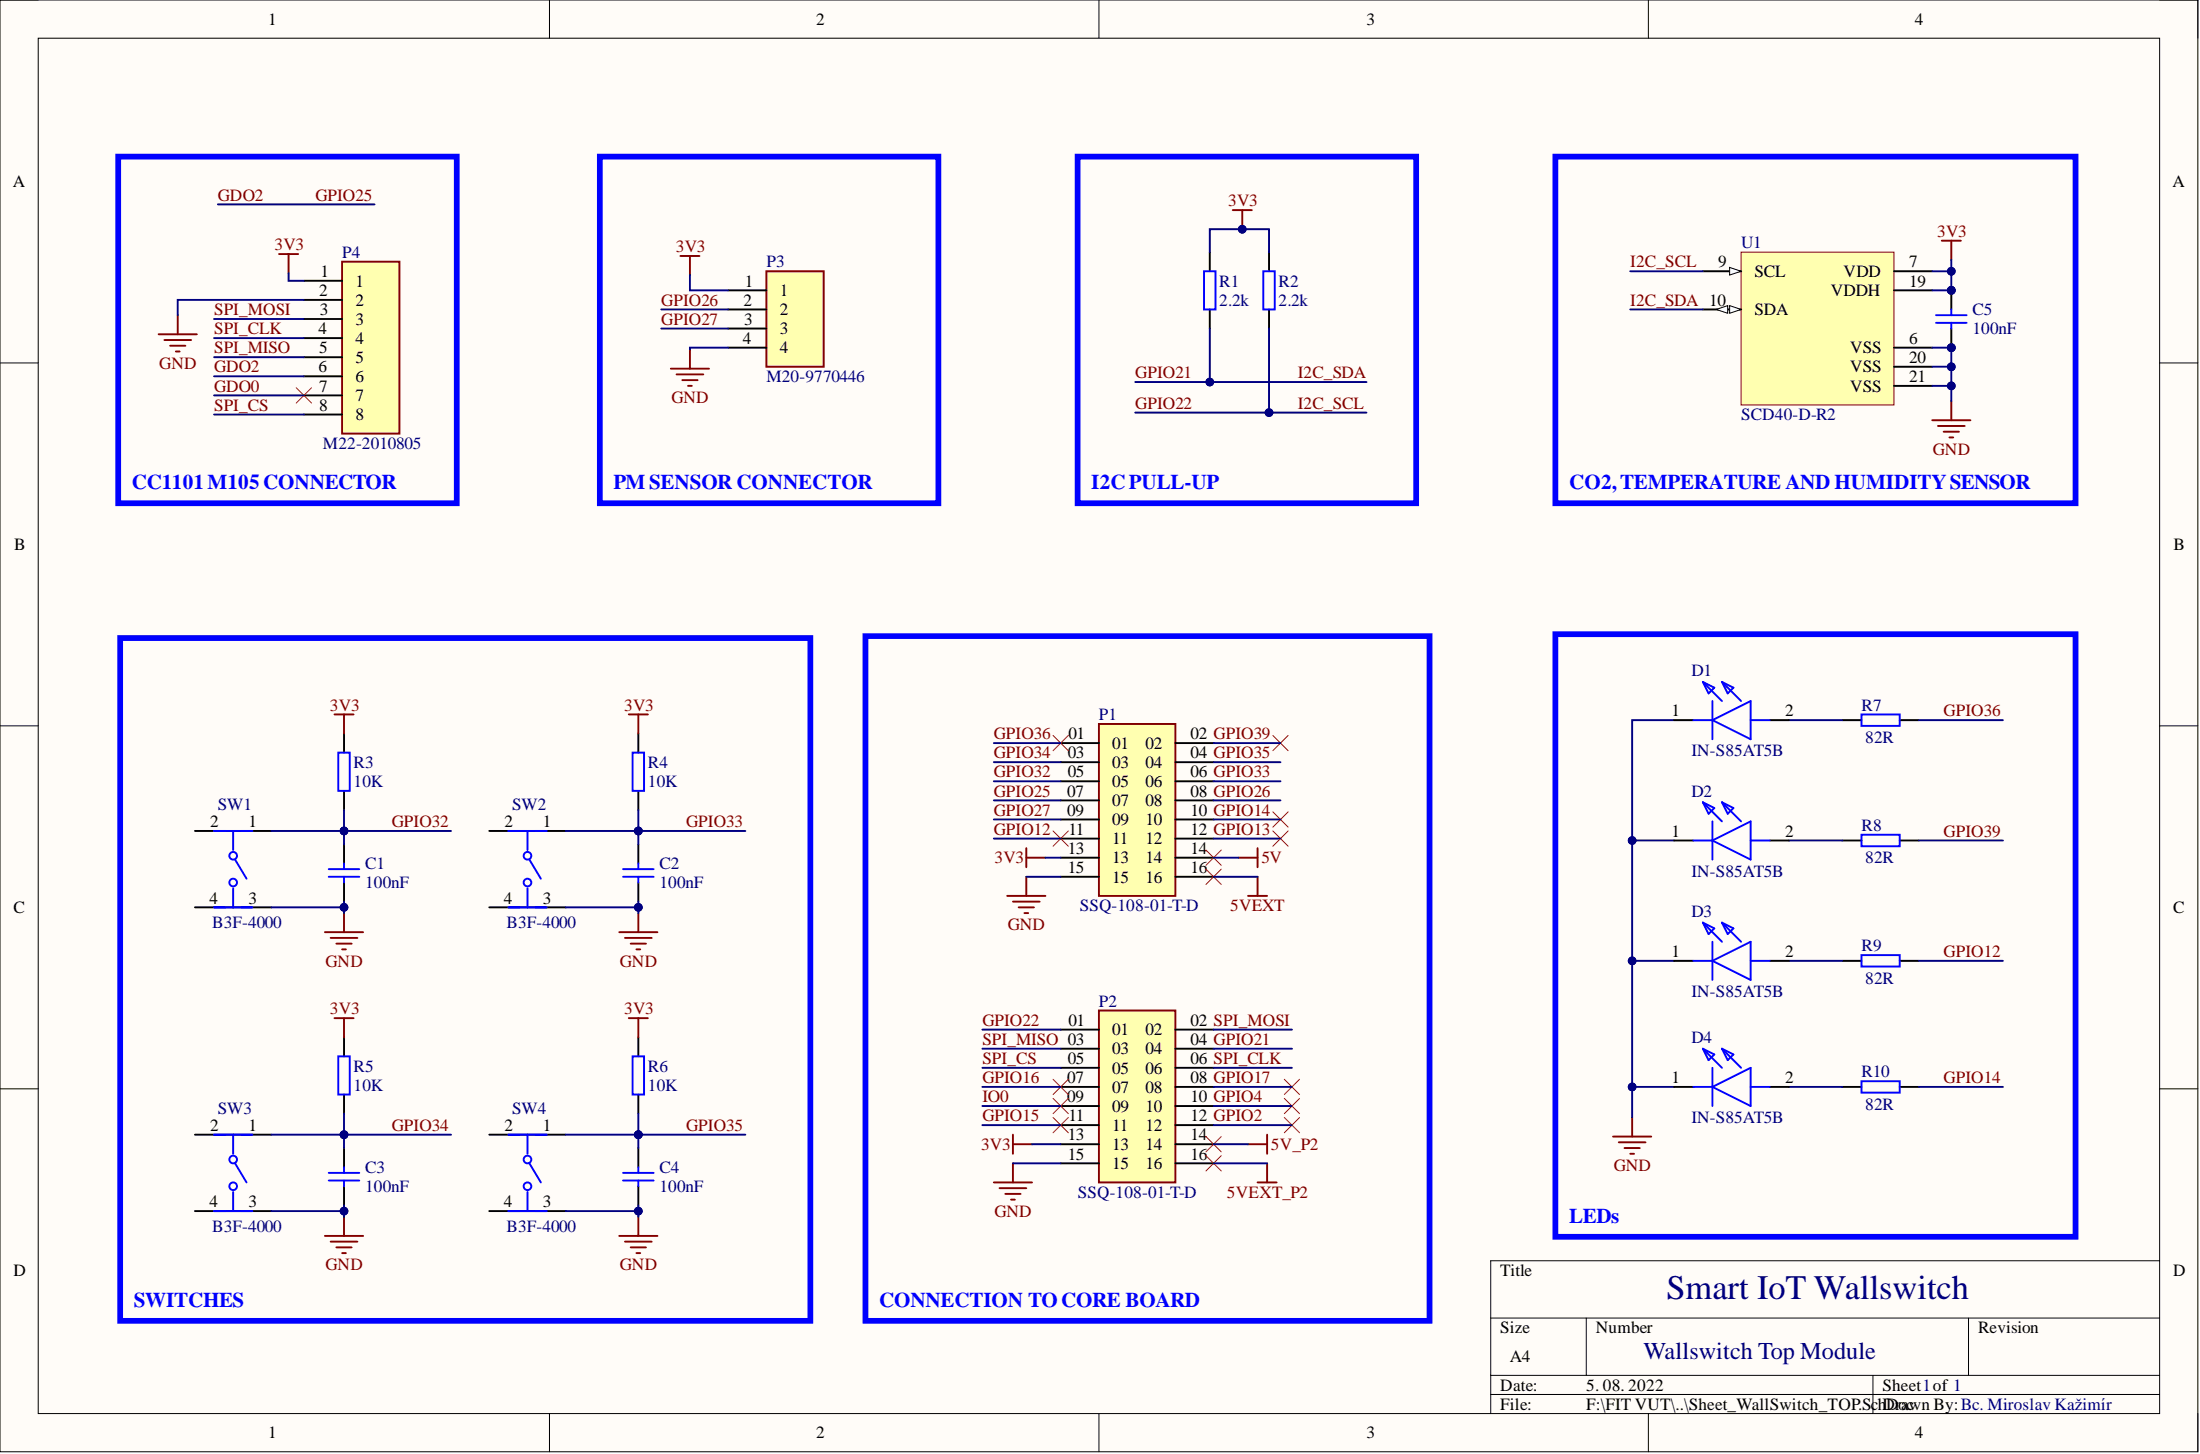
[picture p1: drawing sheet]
# Altium project WallSwitch_Top.PrjPcb
1 sheet, 28 parts. Net scope: global (net labels, ports and power ports of the same name join across sheets).
Board file: PCB_WallSwitch_TOP.PcbDoc

## Sheet Sheet_WallSwitch_TOP.SchDoc: Smart IoT Wallswitch
size A4; DrawnBy: Bc. Miroslav Kažimír; DocumentNumber: Wallswitch Top Module; SheetNumber: 1; SheetTotal: 1

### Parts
C1  Capacitance: 100nF  [FP-C0805C-DN-IPC_A]  (hidden comment: C0805C104K5RAC7411)
C2  Capacitance: 100nF  [FP-C0805C-DN-IPC_A]  (hidden comment: C0805C104K5RAC7411)
C3  Capacitance: 100nF  [FP-C0805C-DN-IPC_A]  (hidden comment: C0805C104K5RAC7411)
C4  Capacitance: 100nF  [FP-C0805C-DN-IPC_A]  (hidden comment: C0805C104K5RAC7411)
C5  Capacitance: 100nF  [FP-C0805C-DN-IPC_A]  (hidden comment: C0805C104K5RAC7411)
D1  IN-S85AT5B  [LEDC2012X110N]
D2  IN-S85AT5B  [LEDC2012X110N]
D3  IN-S85AT5B  [LEDC2012X110N]
D4  IN-S85AT5B  [LEDC2012X110N]
P1  SSQ-108-01-T-D  [SAMTEC_SSQ-108-XX-X-D]
P2  SSQ-108-01-T-D  [SAMTEC_SSQ-108-XX-X-D]
P3  M20-9770446  [HDRV4W64P0X254_1X4_1016X254X834P]
P4  M22-2010805  [HDRV8W60P0X200_1X8_1600X200X525P]
R1  Resistance: 2.2k  [RCC1206_e3]  (hidden comment: RCC12062K20FKEA)
R2  Resistance: 2.2k  [RCC1206_e3]  (hidden comment: RCC12062K20FKEA)
R3  Resistance: 10K  [RESC2012X70N]  (hidden comment: ERJ-UP6J103V)
R4  Resistance: 10K  [RESC2012X70N]  (hidden comment: ERJ-UP6J103V)
R5  Resistance: 10K  [RESC2012X70N]  (hidden comment: ERJ-UP6J103V)
R6  Resistance: 10K  [RESC2012X70N]  (hidden comment: ERJ-UP6J103V)
R7  Resistance: 82R  [FP-ESR10-IPC_A]  (hidden comment: ESR10EZPJ820)
R8  Resistance: 82R  [FP-ESR10-IPC_A]  (hidden comment: ESR10EZPJ820)
R9  Resistance: 82R  [FP-ESR10-IPC_A]  (hidden comment: ESR10EZPJ820)
R10  Resistance: 82R  [FP-ESR10-IPC_A]  (hidden comment: ESR10EZPJ820)
SW1  B3F-4000  [FP-B3F-4000-MFG]
SW2  B3F-4000  [FP-B3F-4000-MFG]
SW3  B3F-4000  [FP-B3F-4000-MFG]
SW4  B3F-4000  [FP-B3F-4000-MFG]
U1  SCD40-D-R2  [SCD4x]

### Blocks framed on the sheet
CC1101 M105 CONNECTOR: P4
PM SENSOR CONNECTOR: P3
I2C PULL-UP: R1 R2
CO2, TEMPERATURE AND HUMIDITY SENSOR: C5 U1
SWITCHES: C1-C4 R3-R6 SW1-SW4
CONNECTION TO CORE BOARD: P1 P2
LEDs: D1-D4 R7-R10

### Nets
3V3: C5.1 P1.13 P2.13 P3.1 P4.1 R1.2 R2.2 R3.1 R4.1 R5.1 R6.1 U1.7(VDD) U1.19(VDDH)
5V: P1.14
5V_P2: P2.14
5VEXT: P1.16
5VEXT_P2: P2.16
GND: C1.2 C2.2 C3.2 C4.2 C5.2 D1.1(K) D2.1(K) D3.1(K) D4.1(K) P1.15 P2.15 P3.4 P4.2 SW1.3 SW2.3 SW3.3 SW4.3 U1.6(VSS) U1.20(VSS) U1.21(VSS)
GDO0: P4.7
GDO2: P1.07 P4.6  [also labelled GPIO25]
GPIO2: P2.12
GPIO4: P2.10
GPIO12: P1.11 R9.2
GPIO13: P1.12
GPIO14: P1.10 R10.2
GPIO15: P2.11
GPIO16: P2.07
GPIO17: P2.08
GPIO21: P2.04 R1.1 U1.10(SDA)  [also labelled I2C_SDA]
GPIO22: P2.01 R2.1 U1.9(SCL)  [also labelled I2C_SCL]
GPIO26: P1.08 P3.2
GPIO27: P1.09 P3.3
GPIO32: C1.1 P1.05 R3.2 SW1.1
GPIO33: C2.1 P1.06 R4.2 SW2.1
GPIO34: C3.1 P1.03 R5.2 SW3.1
GPIO35: C4.1 P1.04 R6.2 SW4.1
GPIO36: P1.01 R7.2
GPIO39: P1.02 R8.2
IO0: P2.09
SPI_CLK: P2.06 P4.4
SPI_CS: P2.05 P4.8
SPI_MISO: P2.03 P4.5
SPI_MOSI: P2.02 P4.3
NetD1_2: D1.2(A) R7.1
NetD2_2: D2.2(A) R8.1
NetD3_2: D3.2(A) R9.1
NetD4_2: D4.2(A) R10.1

Not connected (* = marked no-connect by the designer): SW1 2 4; SW2 2 4; SW3 2 4; SW4 2 4
